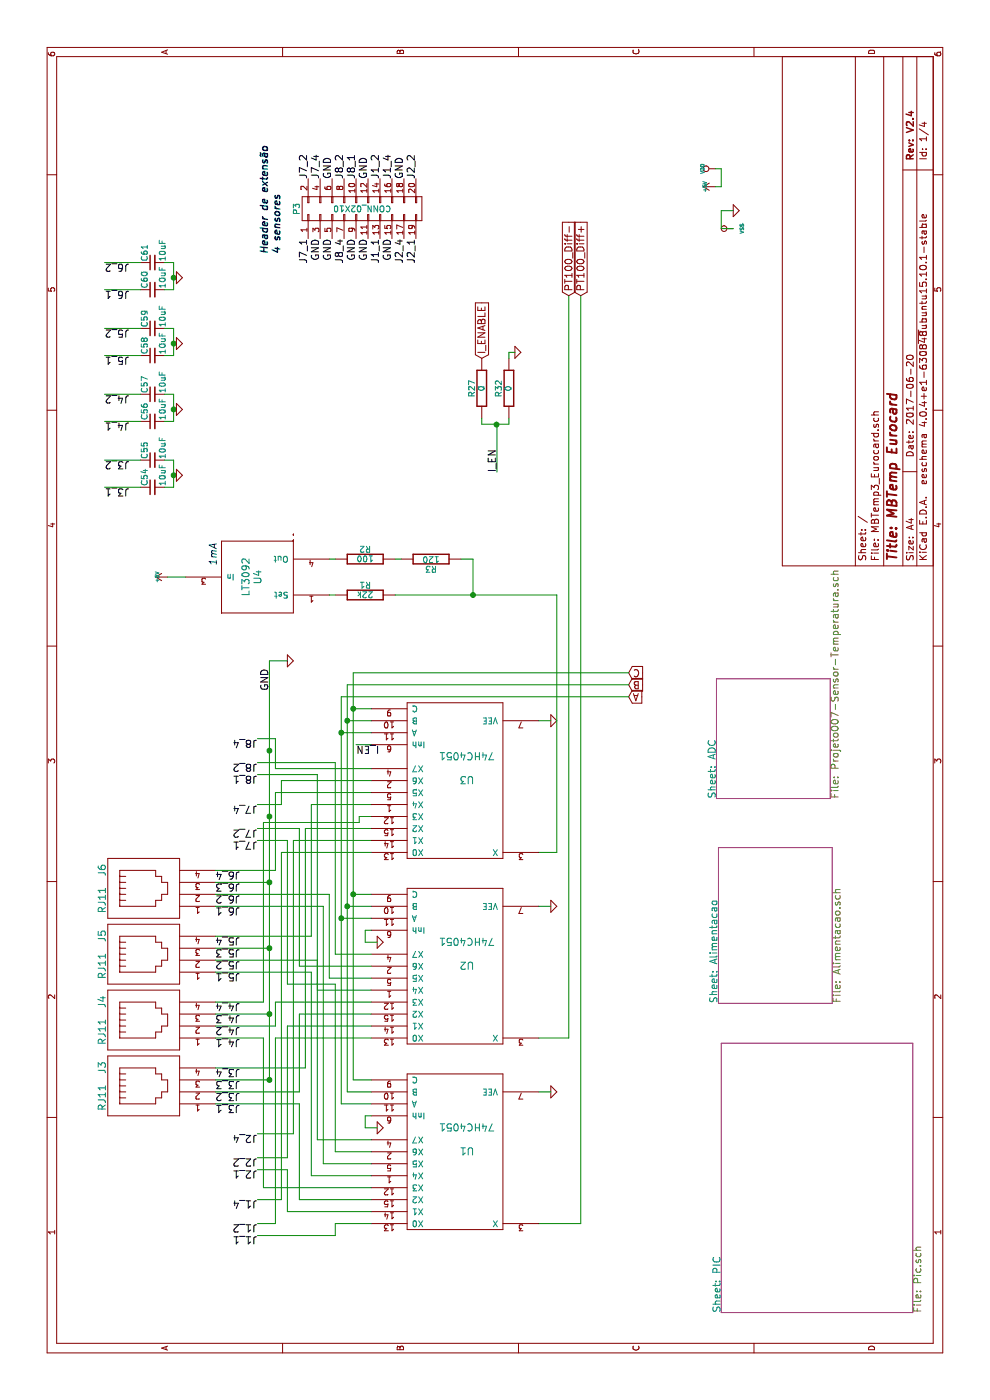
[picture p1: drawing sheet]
EESchema Schematic File Version 2
LIBS:power
LIBS:device
LIBS:transistors
LIBS:conn
LIBS:linear
LIBS:regul
LIBS:74xx
LIBS:cmos4000
LIBS:adc-dac
LIBS:memory
LIBS:xilinx
LIBS:microcontrollers
LIBS:dsp
LIBS:microchip
LIBS:analog_switches
LIBS:motorola
LIBS:texas
LIBS:intel
LIBS:audio
LIBS:interface
LIBS:digital-audio
LIBS:philips
LIBS:display
LIBS:cypress
LIBS:siliconi
LIBS:opto
LIBS:atmel
LIBS:contrib
LIBS:valves
LIBS:MBTemp3_Eurocard-cache
EELAYER 25 0
EELAYER END
$Descr A4 11693 8268
encoding utf-8
Sheet 1 4
Title "MBTemp Eurocard"
Date "2017-06-20"
Rev "V2.4"
Comp ""
Comment1 ""
Comment2 ""
Comment3 ""
Comment4 ""
$EndDescr
Text GLabel 9225 4750 2    60   Input ~ 0
PT100_Diff-
Text GLabel 9225 4850 2    60   Input ~ 0
PT100_Diff+
$Sheet
S 5025 5985 1000 950 
U 5087D3F4
F0 "ADC" 60
F1 "Projeto007-Sensor-Temperatura.sch" 60
$EndSheet
$Comp
L VDD #PWR01
U 1 1
P 10285 5975
F 0 "#PWR01" H 10285 6075 30  0001 C CNN
F 1 "VDD" H 10285 6085 30  0000 C CNN
F 2 "" H 10285 5975 60  0001 C CNN
F 3 "" H 10285 5975 60  0001 C CNN
	1    10285 5975
	1    0    0    -1  
$EndComp
$Comp
L +5V #PWR02
U 1 1
P 10135 5975
F 0 "#PWR02" H 10135 6065 20  0001 C CNN
F 1 "+5V" H 10135 6065 30  0000 C CNN
F 2 "" H 10135 5975 60  0001 C CNN
F 3 "" H 10135 5975 60  0001 C CNN
	1    10135 5975
	1    0    0    -1  
$EndComp
Text GLabel 6075 5250 3    60   Input ~ 0
C
Text GLabel 5975 5250 3    60   Input ~ 0
B
Text GLabel 5875 5250 3    60   Input ~ 0
A
$Sheet
S 730  6025 2250 1600
U 503F7772
F0 "PIC" 60
F1 "Pic.sch" 60
$EndSheet
$Comp
L GND-RESCUE-MBTemp3 #PWR03
U 1 1
P 9935 6125
F 0 "#PWR03" H 9935 6125 30  0001 C CNN
F 1 "GND" H 9935 6055 30  0001 C CNN
F 2 "" H 9935 6125 60  0001 C CNN
F 3 "" H 9935 6125 60  0001 C CNN
	1    9935 6125
	1    0    0    -1  
$EndComp
$Comp
L VSS #PWR04
U 1 1
P 9785 6125
F 0 "#PWR04" H 9785 6125 30  0001 C CNN
F 1 "VSS" H 9785 6055 30  0000 C CNN
F 2 "" H 9785 6125 60  0001 C CNN
F 3 "" H 9785 6125 60  0001 C CNN
	1    9785 6125
	1    0    0    -1  
$EndComp
$Sheet
S 3315 6000 1300 950 
U 50211263
F0 "Alimentacao" 60
F1 "Alimentacao.sch" 60
$EndSheet
$Comp
L +5V #PWR05
U 1 1
P 6875 1400
F 0 "#PWR05" H 6875 1490 20  0001 C CNN
F 1 "+5V" H 6875 1490 30  0000 C CNN
F 2 "" H 6875 1400 60  0001 C CNN
F 3 "" H 6875 1400 60  0001 C CNN
	1    6875 1400
	1    0    0    -1  
$EndComp
$Comp
L GND-RESCUE-MBTemp3 #PWR06
U 1 1
P 5675 4600
F 0 "#PWR06" H 5675 4600 30  0001 C CNN
F 1 "GND" H 5675 4530 30  0001 C CNN
F 2 "" H 5675 4600 60  0001 C CNN
F 3 "" H 5675 4600 60  0001 C CNN
	1    5675 4600
	1    0    0    -1  
$EndComp
$Comp
L GND-RESCUE-MBTemp3 #PWR07
U 1 1
P 4125 4600
F 0 "#PWR07" H 4125 4600 30  0001 C CNN
F 1 "GND" H 4125 4530 30  0001 C CNN
F 2 "" H 4125 4600 60  0001 C CNN
F 3 "" H 4125 4600 60  0001 C CNN
	1    4125 4600
	1    0    0    -1  
$EndComp
$Comp
L GND-RESCUE-MBTemp3 #PWR08
U 1 1
P 2575 4600
F 0 "#PWR08" H 2575 4600 30  0001 C CNN
F 1 "GND" H 2575 4530 30  0001 C CNN
F 2 "" H 2575 4600 60  0001 C CNN
F 3 "" H 2575 4600 60  0001 C CNN
	1    2575 4600
	1    0    0    -1  
$EndComp
$Comp
L GND-RESCUE-MBTemp3 #PWR09
U 1 1
P 3825 3150
F 0 "#PWR09" H 3825 3150 30  0001 C CNN
F 1 "GND" H 3825 3080 30  0001 C CNN
F 2 "" H 3825 3150 60  0001 C CNN
F 3 "" H 3825 3150 60  0001 C CNN
	1    3825 3150
	1    0    0    -1  
$EndComp
$Comp
L GND-RESCUE-MBTemp3 #PWR010
U 1 1
P 2275 3150
F 0 "#PWR010" H 2275 3150 30  0001 C CNN
F 1 "GND" H 2275 3080 30  0001 C CNN
F 2 "" H 2275 3150 60  0001 C CNN
F 3 "" H 2275 3150 60  0001 C CNN
	1    2275 3150
	1    0    0    -1  
$EndComp
$Comp
L GND-RESCUE-MBTemp3 #PWR011
U 1 1
P 6175 2400
F 0 "#PWR011" H 6175 2400 30  0001 C CNN
F 1 "GND" H 6175 2330 30  0001 C CNN
F 2 "" H 6175 2400 60  0001 C CNN
F 3 "" H 6175 2400 60  0001 C CNN
	1    6175 2400
	1    0    0    -1  
$EndComp
$Comp
L 4051 U3
U 1 1
P 5175 3800
F 0 "U3" H 5275 3800 60  0000 C CNN
F 1 "74HC4051" H 5275 3600 60  0000 C CNN
F 2 "" H 5175 3800 60  0001 C CNN
F 3 "" H 5175 3800 60  0001 C CNN
	1    5175 3800
	0    -1   1    0   
$EndComp
$Comp
L 4051 U2
U 1 1
P 3625 3800
F 0 "U2" H 3725 3800 60  0000 C CNN
F 1 "74HC4051" H 3725 3600 60  0000 C CNN
F 2 "" H 3625 3800 60  0001 C CNN
F 3 "" H 3625 3800 60  0001 C CNN
	1    3625 3800
	0    -1   1    0   
$EndComp
$Comp
L 4051 U1
U 1 1
P 2075 3800
F 0 "U1" H 2175 3800 60  0000 C CNN
F 1 "74HC4051" H 2175 3600 60  0000 C CNN
F 2 "" H 2075 3800 60  0001 C CNN
F 3 "" H 2075 3800 60  0001 C CNN
	1    2075 3800
	0    -1   1    0   
$EndComp
$Comp
L RJ11 J6
U 1 1
P 4275 1200
F 0 "J6" H 4425 1550 60  0000 C CNN
F 1 "RJ11" H 4175 1550 60  0000 C CNN
F 2 "" H 4275 1200 60  0001 C CNN
F 3 "" H 4275 1200 60  0001 C CNN
	1    4275 1200
	1    0    0    -1  
$EndComp
$Comp
L RJ11 J5
U 1 1
P 3725 1200
F 0 "J5" H 3875 1550 60  0000 C CNN
F 1 "RJ11" H 3625 1550 60  0000 C CNN
F 2 "" H 3725 1200 60  0001 C CNN
F 3 "" H 3725 1200 60  0001 C CNN
	1    3725 1200
	1    0    0    -1  
$EndComp
$Comp
L RJ11 J4
U 1 1
P 3175 1200
F 0 "J4" H 3325 1550 60  0000 C CNN
F 1 "RJ11" H 3075 1550 60  0000 C CNN
F 2 "" H 3175 1200 60  0001 C CNN
F 3 "" H 3175 1200 60  0001 C CNN
	1    3175 1200
	1    0    0    -1  
$EndComp
$Comp
L RJ11 J3
U 1 1
P 2625 1200
F 0 "J3" H 2775 1550 60  0000 C CNN
F 1 "RJ11" H 2525 1550 60  0000 C CNN
F 2 "" H 2625 1200 60  0001 C CNN
F 3 "" H 2625 1200 60  0001 C CNN
	1    2625 1200
	1    0    0    -1  
$EndComp
$Comp
L R-RESCUE-MBTemp3 R3
U 1 1
P 7025 3600
F 0 "R3" V 7105 3600 50  0000 C CNN
F 1 "120" V 7025 3600 50  0000 C CNN
F 2 "" H 7025 3600 60  0001 C CNN
F 3 "" H 7025 3600 60  0001 C CNN
	1    7025 3600
	-1   0    0    1   
$EndComp
$Comp
L R-RESCUE-MBTemp3 R1
U 1 1
P 6725 3050
F 0 "R1" V 6805 3050 50  0000 C CNN
F 1 "22k" V 6725 3050 50  0000 C CNN
F 2 "" H 6725 3050 60  0001 C CNN
F 3 "" H 6725 3050 60  0001 C CNN
	1    6725 3050
	1    0    0    -1  
$EndComp
$Comp
L R-RESCUE-MBTemp3 R2
U 1 1
P 7025 3050
F 0 "R2" V 7105 3050 50  0000 C CNN
F 1 "100" V 7025 3050 50  0000 C CNN
F 2 "" H 7025 3050 60  0001 C CNN
F 3 "" H 7025 3050 60  0001 C CNN
	1    7025 3050
	1    0    0    -1  
$EndComp
$Comp
L LT3092 U4
U 1 1
P 6875 2150
F 0 "U4" H 6875 2150 60  0000 C CNN
F 1 "LT3092" H 6875 2250 60  0000 C CNN
F 2 "" H 6875 2150 60  0001 C CNN
F 3 "" H 6875 2150 60  0001 C CNN
	1    6875 2150
	1    0    0    -1  
$EndComp
$Comp
L CONN_02X10 P3
U 1 1
P 9950 3025
F 0 "P3" H 9950 3575 50  0000 C CNN
F 1 "CONN_02X10" V 9950 3025 50  0000 C CNN
F 2 "Pin_Headers:Pin_Header_Straight_2x10" H 9950 1825 50  0001 C CNN
F 3 "" H 9950 1825 50  0000 C CNN
	1    9950 3025
	1    0    0    -1  
$EndComp
Text Notes 9575 2350 0    60   Italic 12
Header de extensão\n4 sensores
Text Label 4675 2150 1    60   ~ 0
J7_1
Text Label 4775 2150 1    60   ~ 0
J7_2
Text Label 4975 2150 1    60   ~ 0
J7_4
Text Label 9700 2575 2    60   ~ 0
J7_1
Text Label 10200 2575 0    60   ~ 0
J7_2
Text Label 10200 2675 0    60   ~ 0
J7_4
Text Label 5925 2250 0    60   ~ 0
GND
Text Label 10200 2775 0    60   ~ 0
GND
Text Label 9700 2675 2    60   ~ 0
GND
Text Label 9700 2775 2    60   ~ 0
GND
Text Label 5225 2150 1    60   ~ 0
J8_1
Text Label 5325 2150 1    60   ~ 0
J8_2
Text Label 5525 2150 1    60   ~ 0
J8_4
Text Label 9700 2875 2    60   ~ 0
J8_4
Text Label 10200 2875 0    60   ~ 0
J8_2
Text Label 10200 2975 0    60   ~ 0
J8_1
Text Label 9700 2975 2    60   ~ 0
GND
Text Label 9700 3075 2    60   ~ 0
GND
Text Label 10200 3075 0    60   ~ 0
GND
Text Label 10200 3375 0    60   ~ 0
GND
Text Label 9700 3275 2    60   ~ 0
GND
Text Label 1375 2150 1    60   ~ 0
J1_1
Text Label 1475 2150 1    60   ~ 0
J1_2
Text Label 1675 2150 1    60   ~ 0
J1_4
Text Label 9700 3175 2    60   ~ 0
J1_1
Text Label 10200 3175 0    60   ~ 0
J1_2
Text Label 10200 3275 0    60   ~ 0
J1_4
Text Label 1925 2150 1    60   ~ 0
J2_1
Text Label 2025 2150 1    60   ~ 0
J2_2
Text Label 2225 2150 1    60   ~ 0
J2_4
Text Label 9700 3475 2    60   ~ 0
J2_1
Text Label 9700 3375 2    60   ~ 0
J2_4
Text Label 10200 3475 0    60   ~ 0
J2_2
Text Notes 7165 1820 2    60   Italic 0
1mA
Wire Wire Line
	9225 4750 3025 4750
Wire Wire Line
	5875 2850 5875 5250
Wire Wire Line
	6875 1400 6875 1550
Connection ~ 5775 2950
Wire Wire Line
	2675 2950 6075 2950
Wire Wire Line
	6075 2950 6075 5250
Connection ~ 5575 2850
Wire Wire Line
	3025 4750 3025 4500
Wire Wire Line
	4125 4500 4125 4600
Connection ~ 6725 3950
Wire Wire Line
	6725 3300 6725 4650
Wire Wire Line
	6725 4650 4575 4650
Wire Wire Line
	4575 4650 4575 4500
Connection ~ 4125 2900
Wire Wire Line
	4125 3100 4125 2900
Wire Wire Line
	5775 2950 5775 3100
Wire Wire Line
	5575 2850 5575 3100
Wire Wire Line
	2475 2850 2475 3100
Wire Wire Line
	3925 3100 3925 3050
Wire Wire Line
	3925 3050 3825 3050
Wire Wire Line
	3825 3050 3825 3150
Wire Wire Line
	5275 3100 5275 2300
Wire Wire Line
	5275 2300 5525 2300
Wire Wire Line
	5525 2300 5525 2150
Wire Wire Line
	2175 3100 2175 2650
Wire Wire Line
	2175 2650 5225 2650
Wire Wire Line
	5225 2650 5225 2150
Wire Wire Line
	3625 3100 3625 2500
Wire Wire Line
	3625 2500 4775 2500
Wire Wire Line
	4775 2500 4775 2150
Wire Wire Line
	5075 3100 5075 2300
Wire Wire Line
	5075 2300 4425 2300
Wire Wire Line
	4425 2300 4425 1800
Wire Wire Line
	1975 3100 1975 2700
Wire Wire Line
	1975 2700 4125 2700
Wire Wire Line
	4125 2700 4125 1800
Wire Wire Line
	3425 3100 3425 2650
Wire Wire Line
	3425 2650 3675 2650
Wire Wire Line
	3675 2650 3675 1800
Wire Wire Line
	4875 3100 4875 3000
Wire Wire Line
	4875 3000 4825 3000
Wire Wire Line
	4825 3000 4825 2200
Wire Wire Line
	4825 2200 3325 2200
Wire Wire Line
	3325 2200 3325 1800
Wire Wire Line
	1775 3100 1775 2200
Wire Wire Line
	1775 2200 3025 2200
Wire Wire Line
	3025 2200 3025 1800
Wire Wire Line
	3225 3100 3225 2500
Wire Wire Line
	3225 2500 2575 2500
Wire Wire Line
	2575 2500 2575 1800
Wire Wire Line
	4675 3100 4675 2450
Wire Wire Line
	4675 2450 2225 2450
Wire Wire Line
	2225 2450 2225 2150
Wire Wire Line
	1575 3100 1575 2400
Wire Wire Line
	1575 2400 1925 2400
Wire Wire Line
	1925 2400 1925 2150
Wire Wire Line
	3025 3100 3025 2300
Wire Wire Line
	3025 2300 1475 2300
Wire Wire Line
	1475 2300 1475 2150
Connection ~ 5425 2250
Connection ~ 4325 2250
Wire Wire Line
	4325 1800 4325 2250
Connection ~ 3225 2250
Wire Wire Line
	3225 1800 3225 2250
Wire Wire Line
	7025 2800 7025 2750
Wire Wire Line
	6725 2800 6725 2750
Wire Wire Line
	7025 3350 7025 3300
Wire Wire Line
	7025 3850 7025 3950
Wire Wire Line
	7025 3950 6725 3950
Wire Wire Line
	6175 2250 6175 2400
Wire Wire Line
	2675 1800 2675 2250
Connection ~ 2675 2250
Wire Wire Line
	3775 1800 3775 2250
Connection ~ 3775 2250
Connection ~ 4875 2250
Wire Wire Line
	1375 2150 1375 2800
Wire Wire Line
	1375 2800 1475 2800
Wire Wire Line
	1475 2800 1475 3100
Wire Wire Line
	1675 2150 1675 2350
Wire Wire Line
	1675 2350 4575 2350
Wire Wire Line
	4575 2350 4575 3100
Wire Wire Line
	2025 2150 2025 2400
Wire Wire Line
	2025 2400 3125 2400
Wire Wire Line
	3125 2400 3125 3100
Wire Wire Line
	2475 1800 2475 2500
Wire Wire Line
	2475 2500 1675 2500
Wire Wire Line
	1675 2500 1675 3100
Wire Wire Line
	2775 1800 2775 2550
Wire Wire Line
	2775 2550 4775 2550
Wire Wire Line
	4775 2550 4775 3100
Wire Wire Line
	3125 1800 3125 2300
Wire Wire Line
	3125 2300 3325 2300
Wire Wire Line
	3325 2300 3325 3100
Wire Wire Line
	3575 1800 3575 2600
Wire Wire Line
	3575 2600 1875 2600
Wire Wire Line
	1875 2600 1875 3100
Wire Wire Line
	3875 1800 3875 2600
Wire Wire Line
	3875 2600 4975 2600
Wire Wire Line
	4975 2600 4975 3100
Wire Wire Line
	4225 1800 4225 2750
Wire Wire Line
	4225 2750 3525 2750
Wire Wire Line
	3525 2750 3525 3100
Wire Wire Line
	4675 2150 4675 2400
Wire Wire Line
	4675 2400 3475 2400
Wire Wire Line
	3475 2400 3475 2800
Wire Wire Line
	3475 2800 2075 2800
Wire Wire Line
	2075 2800 2075 3100
Wire Wire Line
	4975 2150 4975 2350
Wire Wire Line
	4975 2350 5175 2350
Wire Wire Line
	5175 2350 5175 3100
Wire Wire Line
	5325 2150 5325 2800
Wire Wire Line
	5325 2800 3725 2800
Wire Wire Line
	3725 2800 3725 3100
Wire Wire Line
	2275 3150 2275 3050
Wire Wire Line
	2275 3050 2375 3050
Wire Wire Line
	2375 3050 2375 3100
Wire Wire Line
	5475 2975 5475 3100
Wire Wire Line
	2575 3100 2575 2900
Wire Wire Line
	5675 2900 5675 3100
Wire Wire Line
	4225 3100 4225 2950
Connection ~ 4225 2950
Wire Wire Line
	4025 3100 4025 2850
Connection ~ 4025 2850
Wire Wire Line
	5675 4600 5675 4500
Wire Wire Line
	2575 4500 2575 4600
Wire Wire Line
	1475 4500 1475 4850
Wire Wire Line
	1475 4850 9225 4850
Wire Wire Line
	2575 2900 5975 2900
Connection ~ 5675 2900
Wire Wire Line
	2675 2950 2675 3100
Wire Wire Line
	9785 6125 9785 6025
Wire Wire Line
	9785 6025 9935 6025
Wire Wire Line
	9935 6025 9935 6125
Wire Wire Line
	5975 2900 5975 5250
Wire Wire Line
	10285 5975 10285 6025
Wire Wire Line
	10285 6025 10135 6025
Wire Wire Line
	10135 6025 10135 5975
Wire Wire Line
	2475 2850 5875 2850
Wire Wire Line
	2675 2250 6175 2250
Text Label 2775 1800 3    60   ~ 0
J3_4
Text Label 2675 1800 3    60   ~ 0
J3_3
Text Label 2575 1800 3    60   ~ 0
J3_2
Text Label 2475 1800 3    60   ~ 0
J3_1
Text Label 3025 1800 3    60   ~ 0
J4_1
Text Label 3125 1800 3    60   ~ 0
J4_2
Text Label 3225 1800 3    60   ~ 0
J4_3
Text Label 3325 1800 3    60   ~ 0
J4_4
Text Label 3875 1800 3    60   ~ 0
J5_4
Text Label 3775 1800 3    60   ~ 0
J5_3
Text Label 3675 1800 3    60   ~ 0
J5_2
Text Label 3575 1800 3    60   ~ 0
J5_1
Text Label 4125 1800 3    60   ~ 0
J6_1
Text Label 4225 1800 3    60   ~ 0
J6_2
Text Label 4325 1800 3    60   ~ 0
J6_3
Text Label 4425 1800 3    60   ~ 0
J6_4
Text Label 7850 875  3    60   ~ 0
J3_2
Text Label 7625 875  3    60   ~ 0
J3_1
Text Label 8175 875  3    60   ~ 0
J4_1
Text Label 8400 875  3    60   ~ 0
J4_2
Text Label 8950 875  3    60   ~ 0
J5_2
Text Label 8725 875  3    60   ~ 0
J5_1
Text Label 9275 875  3    60   ~ 0
J6_1
Text Label 9500 875  3    60   ~ 0
J6_2
$Comp
L C_Small C54
U 1 1
P 7625 1275
F 0 "C54" H 7635 1345 50  0000 L CNN
F 1 "10uF" H 7635 1195 50  0000 L CNN
F 2 "" H 7625 1275 50  0000 C CNN
F 3 "" H 7625 1275 50  0000 C CNN
	1    7625 1275
	1    0    0    -1  
$EndComp
$Comp
L C_Small C55
U 1 1
P 7850 1275
F 0 "C55" H 7860 1345 50  0000 L CNN
F 1 "10uF" H 7860 1195 50  0000 L CNN
F 2 "" H 7850 1275 50  0000 C CNN
F 3 "" H 7850 1275 50  0000 C CNN
	1    7850 1275
	1    0    0    -1  
$EndComp
$Comp
L C_Small C56
U 1 1
P 8175 1275
F 0 "C56" H 8185 1345 50  0000 L CNN
F 1 "10uF" H 8185 1195 50  0000 L CNN
F 2 "" H 8175 1275 50  0000 C CNN
F 3 "" H 8175 1275 50  0000 C CNN
	1    8175 1275
	1    0    0    -1  
$EndComp
$Comp
L C_Small C57
U 1 1
P 8400 1275
F 0 "C57" H 8410 1345 50  0000 L CNN
F 1 "10uF" H 8410 1195 50  0000 L CNN
F 2 "" H 8400 1275 50  0000 C CNN
F 3 "" H 8400 1275 50  0000 C CNN
	1    8400 1275
	1    0    0    -1  
$EndComp
$Comp
L C_Small C58
U 1 1
P 8725 1275
F 0 "C58" H 8735 1345 50  0000 L CNN
F 1 "10uF" H 8735 1195 50  0000 L CNN
F 2 "" H 8725 1275 50  0000 C CNN
F 3 "" H 8725 1275 50  0000 C CNN
	1    8725 1275
	1    0    0    -1  
$EndComp
$Comp
L C_Small C59
U 1 1
P 8950 1275
F 0 "C59" H 8960 1345 50  0000 L CNN
F 1 "10uF" H 8960 1195 50  0000 L CNN
F 2 "" H 8950 1275 50  0000 C CNN
F 3 "" H 8950 1275 50  0000 C CNN
	1    8950 1275
	1    0    0    -1  
$EndComp
$Comp
L C_Small C60
U 1 1
P 9275 1275
F 0 "C60" H 9285 1345 50  0000 L CNN
F 1 "10uF" H 9285 1195 50  0000 L CNN
F 2 "" H 9275 1275 50  0000 C CNN
F 3 "" H 9275 1275 50  0000 C CNN
	1    9275 1275
	1    0    0    -1  
$EndComp
$Comp
L C_Small C61
U 1 1
P 9500 1275
F 0 "C61" H 9510 1345 50  0000 L CNN
F 1 "10uF" H 9510 1195 50  0000 L CNN
F 2 "" H 9500 1275 50  0000 C CNN
F 3 "" H 9500 1275 50  0000 C CNN
	1    9500 1275
	1    0    0    -1  
$EndComp
Wire Wire Line
	9500 875  9500 1175
Wire Wire Line
	9275 1175 9275 875 
Wire Wire Line
	8950 875  8950 1175
Wire Wire Line
	8725 1175 8725 875 
Wire Wire Line
	8400 1175 8400 875 
Wire Wire Line
	8175 875  8175 1175
Wire Wire Line
	7850 1175 7850 875 
Wire Wire Line
	7625 875  7625 1175
Wire Wire Line
	9275 1375 9275 1450
Wire Wire Line
	9275 1450 9500 1450
Wire Wire Line
	9500 1450 9500 1375
Wire Wire Line
	9375 1450 9375 1475
Connection ~ 9375 1450
Wire Wire Line
	8725 1375 8725 1450
Wire Wire Line
	8725 1450 8950 1450
Wire Wire Line
	8950 1450 8950 1375
Wire Wire Line
	8175 1375 8175 1450
Wire Wire Line
	8175 1450 8400 1450
Wire Wire Line
	8400 1450 8400 1375
Wire Wire Line
	7625 1375 7625 1450
Wire Wire Line
	7625 1450 7850 1450
Wire Wire Line
	7850 1450 7850 1375
$Comp
L GND-RESCUE-MBTemp3 #PWR012
U 1 1
P 9375 1475
F 0 "#PWR012" H 9375 1475 30  0001 C CNN
F 1 "GND" H 9375 1405 30  0001 C CNN
F 2 "" H 9375 1475 60  0001 C CNN
F 3 "" H 9375 1475 60  0001 C CNN
	1    9375 1475
	1    0    0    -1  
$EndComp
Wire Wire Line
	8825 1450 8825 1475
Connection ~ 8825 1450
Wire Wire Line
	8275 1450 8275 1475
Connection ~ 8275 1450
Wire Wire Line
	7725 1450 7725 1475
Connection ~ 7725 1450
$Comp
L GND-RESCUE-MBTemp3 #PWR013
U 1 1
P 8825 1475
F 0 "#PWR013" H 8825 1475 30  0001 C CNN
F 1 "GND" H 8825 1405 30  0001 C CNN
F 2 "" H 8825 1475 60  0001 C CNN
F 3 "" H 8825 1475 60  0001 C CNN
	1    8825 1475
	1    0    0    -1  
$EndComp
$Comp
L GND-RESCUE-MBTemp3 #PWR014
U 1 1
P 8275 1475
F 0 "#PWR014" H 8275 1475 30  0001 C CNN
F 1 "GND" H 8275 1405 30  0001 C CNN
F 2 "" H 8275 1475 60  0001 C CNN
F 3 "" H 8275 1475 60  0001 C CNN
	1    8275 1475
	1    0    0    -1  
$EndComp
$Comp
L GND-RESCUE-MBTemp3 #PWR015
U 1 1
P 7725 1475
F 0 "#PWR015" H 7725 1475 30  0001 C CNN
F 1 "GND" H 7725 1405 30  0001 C CNN
F 2 "" H 7725 1475 60  0001 C CNN
F 3 "" H 7725 1475 60  0001 C CNN
	1    7725 1475
	1    0    0    -1  
$EndComp
$Comp
L R-RESCUE-MBTemp3 R27
U 1 1
P 8450 4025
F 0 "R27" V 8530 4025 50  0000 C CNN
F 1 "0" V 8450 4025 50  0000 C CNN
F 2 "" H 8450 4025 60  0001 C CNN
F 3 "" H 8450 4025 60  0001 C CNN
	1    8450 4025
	0    -1   -1   0   
$EndComp
$Comp
L R-RESCUE-MBTemp3 R32
U 1 1
P 8450 4250
F 0 "R32" V 8530 4250 50  0000 C CNN
F 1 "0" V 8450 4250 50  0000 C CNN
F 2 "" H 8450 4250 60  0001 C CNN
F 3 "" H 8450 4250 60  0001 C CNN
	1    8450 4250
	0    -1   -1   0   
$EndComp
$Comp
L GND-RESCUE-MBTemp3 #PWR016
U 1 1
P 8750 4300
F 0 "#PWR016" H 8750 4300 30  0001 C CNN
F 1 "GND" H 8750 4230 30  0001 C CNN
F 2 "" H 8750 4300 60  0001 C CNN
F 3 "" H 8750 4300 60  0001 C CNN
	1    8750 4300
	1    0    0    -1  
$EndComp
Wire Wire Line
	8750 4300 8750 4250
Wire Wire Line
	8750 4250 8700 4250
Wire Wire Line
	8200 4025 8150 4025
Wire Wire Line
	8150 4025 8150 4250
Wire Wire Line
	8150 4250 8200 4250
Wire Wire Line
	8150 4150 7750 4150
Connection ~ 8150 4150
Text Label 5475 2975 3    60   ~ 0
I_EN
Text Label 7750 4150 0    60   ~ 0
I_EN
Text GLabel 8700 4025 2    60   Input ~ 0
I_ENABLE
$EndSCHEMATC
